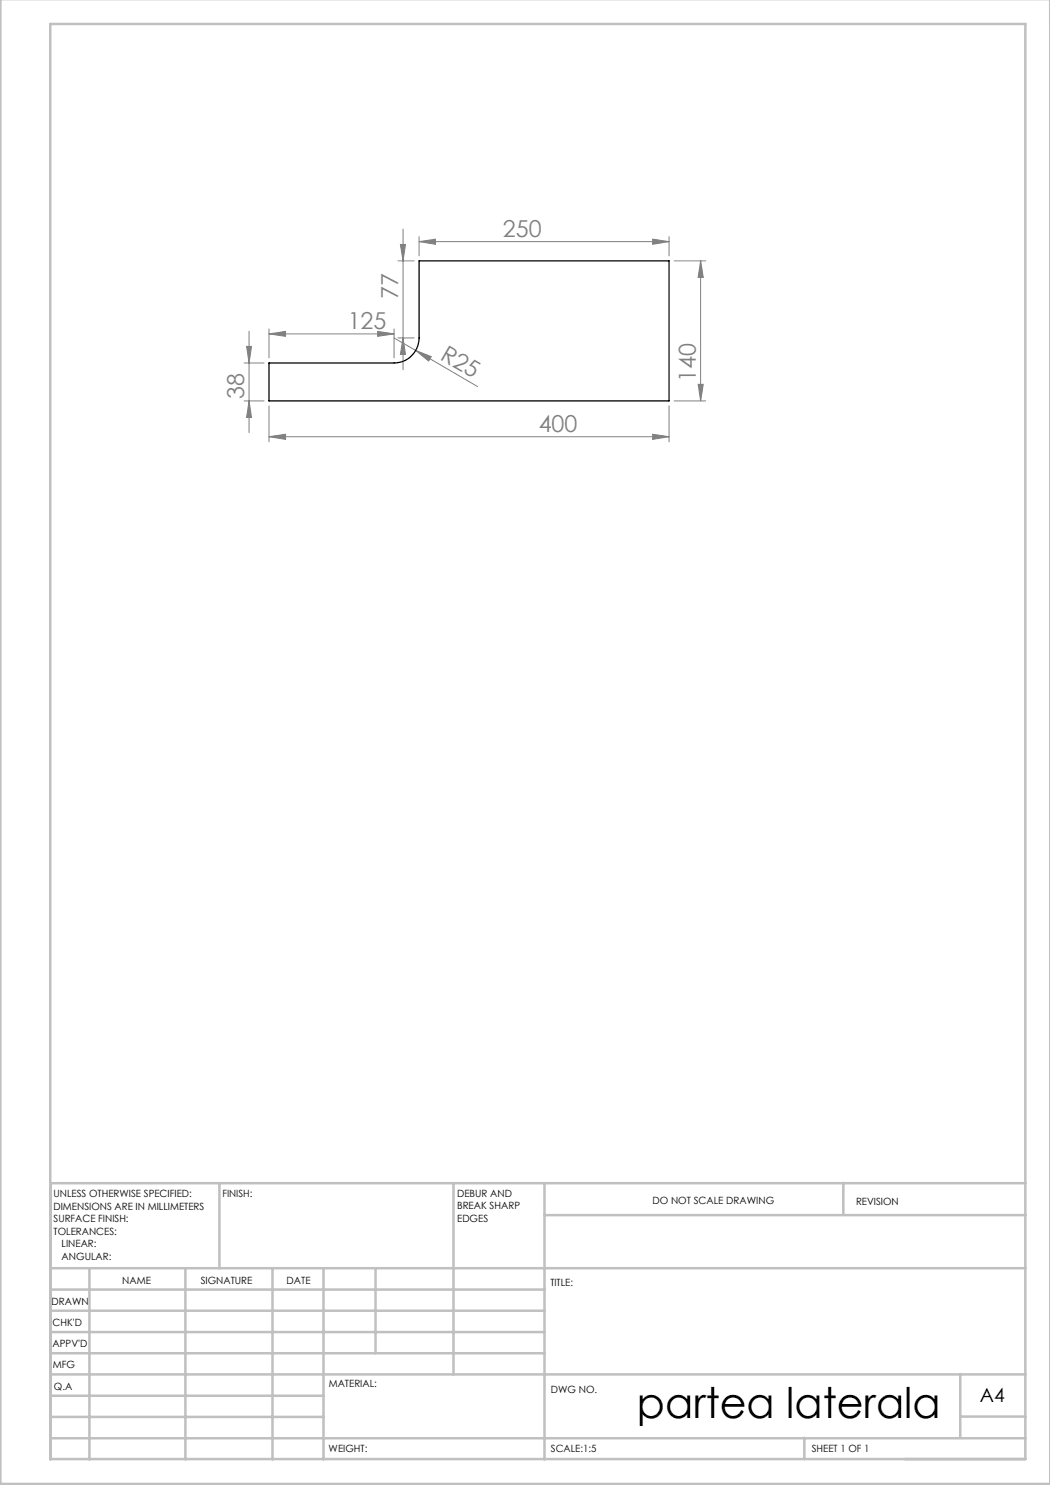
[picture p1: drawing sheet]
<svg xmlns="http://www.w3.org/2000/svg" width="210mm" height="297mm" viewBox="0 0 210 297" stroke-linecap="round" stroke-linejoin="round" font-family="sans-serif">
<g fill="none" stroke="#808080" stroke-width=".2">
<path d="M79.6 52.2h3.2M80.1 48.9h1l-.5 3.3zM80.6 45.8v28.1M83.8 48.3l3.3-.5v1.1zM83.8 47.3v3.9M83.8 48.3h50M130.5 47.8l3.3 .5-3.3 .6zM133.8 47.3v3.9M134.8 52.2h6.3M140.1 52.2l.6 3.3h-1.1zM140.1 52.2v28M48.8 72.6h4"/>
<path d="M49.3 69.3h1l-.5 3.3zM49.8 66.2v20.3M53.8 66.8l3.3-.5v1zM53.8 65.8v5.8M53.8 66.8h25M75.5 66.3l3.3 .5-3.3 .5zM78.8 65.8v5.8M78.8 67.6l4.3 2.5M79.6 67.6h3.2M80.6 67.6l.5 3.3h-1zM83.1 70.1l3.2 1.2-.6 .9zM83.1 70.1l12.4 7.2"/>
<path d="M139.6 76.9h1.1l-.6 3.3zM48.8 80.2h4M49.8 80.2l.5 3.3h-1zM53.8 87.3l3.3-.4v1zM53.8 81.2v7.2M53.8 87.3h80M130.5 86.9l3.3 .4-3.3 .6zM133.8 81.2v7.2M134.8 80.2h6.3"/>
</g>
<g fill="none" stroke="#c0c0c0" stroke-width=".5">
<path d="M.1 -.1v296.9h209.9v-296.9M10.1 4.8h195v287h-195zM43.9 236.6v17M90.7 236.6v38.3M108.9 236.6v55.3M168.7 236.6v6.3M205.1 236.6h-195v55.3M10.1 253.6h195M10.1 257.9h98.8M17.9 253.6v38.3M37.1 253.6v38.3M54.5 253.6v38.3"/>
<path d="M64.7 253.6v38.3M75.1 253.6v17M108.9 243h96.2M10.1 270.6h98.8M10.1 266.4h98.8M10.1 262.1h98.8M10.1 279.1h54.6M10.1 274.9h195M192.1 274.8v12.7M10.1 287.7h195M10.1 283.4h54.6M160.9 287.5v4.3"/>
<path d="M192.1 283.3h13"/>
</g>
<g fill="#808080">
<path d="M83.1 70.1l3.2 1.2-.6 .9z"/>
<path d="M130.5 47.8l3.3 .5-3.3 .6zM83.8 48.3l3.3-.5v1.1zM75.5 66.3l3.3 .5-3.3 .5zM53.8 66.8l3.3-.5v1z"/>
<path d="M53.8 87.3l3.3-.4v1zM130.5 86.9l3.3 .4-3.3 .6z"/>
<path d="M139.6 76.9h1.1l-.6 3.3zM140.1 52.2l.6 3.3h-1.1z"/>
<path d="M49.3 69.3h1l-.5 3.3zM49.8 80.2l.5 3.3h-1zM80.1 48.9h1l-.5 3.3zM80.6 67.6l.5 3.3h-1z"/>
</g>
<path d="M53.8 72.6h25a5.1 5.1 0 0 0 5-5v-15.4h50v28h-80z" fill="none" stroke="#000" stroke-width=".25"/>
<text font-size="8.5" x="127.4" y="283.5">partea laterala</text>
<g font-size="4.7" fill="#808080">
<text x="100.6" y="47.3">250</text>
<text x="79.6" y="59.7" transform="rotate(-90 79.6 59.7)">77</text>
<text x="69.5" y="65.7">125</text>
<text x="87.9" y="71.7" transform="rotate(30 87.9 71.7)">R25</text>
<text x="139.1" y="76.4" transform="rotate(-90 139.1 76.4)">140</text>
<text x="48.8" y="79.8" transform="rotate(-90 48.8 79.8)">38</text>
<text x="107.7" y="86.3">400</text>
</g>
<text font-size="3.9" x="196" y="280.4">A4</text>
<g font-size="2">
<text x="10.7" y="239.5">UNLESS OTHERWISE SPECIFIED:</text>
<text x="44.5" y="239.5">FINISH:</text>
<text x="91.4" y="239.4">DEBUR AND</text>
<text x="10.7" y="242">DIMENSIONS ARE IN MILLIMETERS</text>
<text x="10.7" y="244.5">SURFACE FINISH:</text>
<text x="91.4" y="241.9">BREAK SHARP</text>
<text x="91.4" y="244.4">EDGES</text>
<text x="130.5" y="240.8">DO NOT SCALE DRAWING</text>
<text x="171.2" y="241">REVISION</text>
<text x="10.7" y="247">TOLERANCES:</text>
<text x="12.3" y="249.5">LINEAR:</text>
<text x="12.3" y="252">ANGULAR:</text>
<text x="24.4" y="256.9">NAME</text>
<text x="40.1" y="256.8">SIGNATURE</text>
<text x="57.3" y="256.8">DATE</text>
<text x="110.1" y="257.1">TITLE:</text>
<text x="10.3" y="260.9">DRAWN</text>
<text x="10.5" y="269.3">APPV'D</text>
<text x="10.5" y="265.2">CHK'D</text>
<text x="10.6" y="273.6">MFG</text>
<text x="10.8" y="278">Q.A</text>
<text x="65.8" y="277.4">MATERIAL:</text>
<text x="110.2" y="278.5">DWG NO.</text>
<text x="65.7" y="290.4">WEIGHT:</text>
<text x="110.2" y="290.5">SCALE:1:5</text>
<text x="162.4" y="290.4">SHEET 1 OF 1</text>
</g>
</svg>
